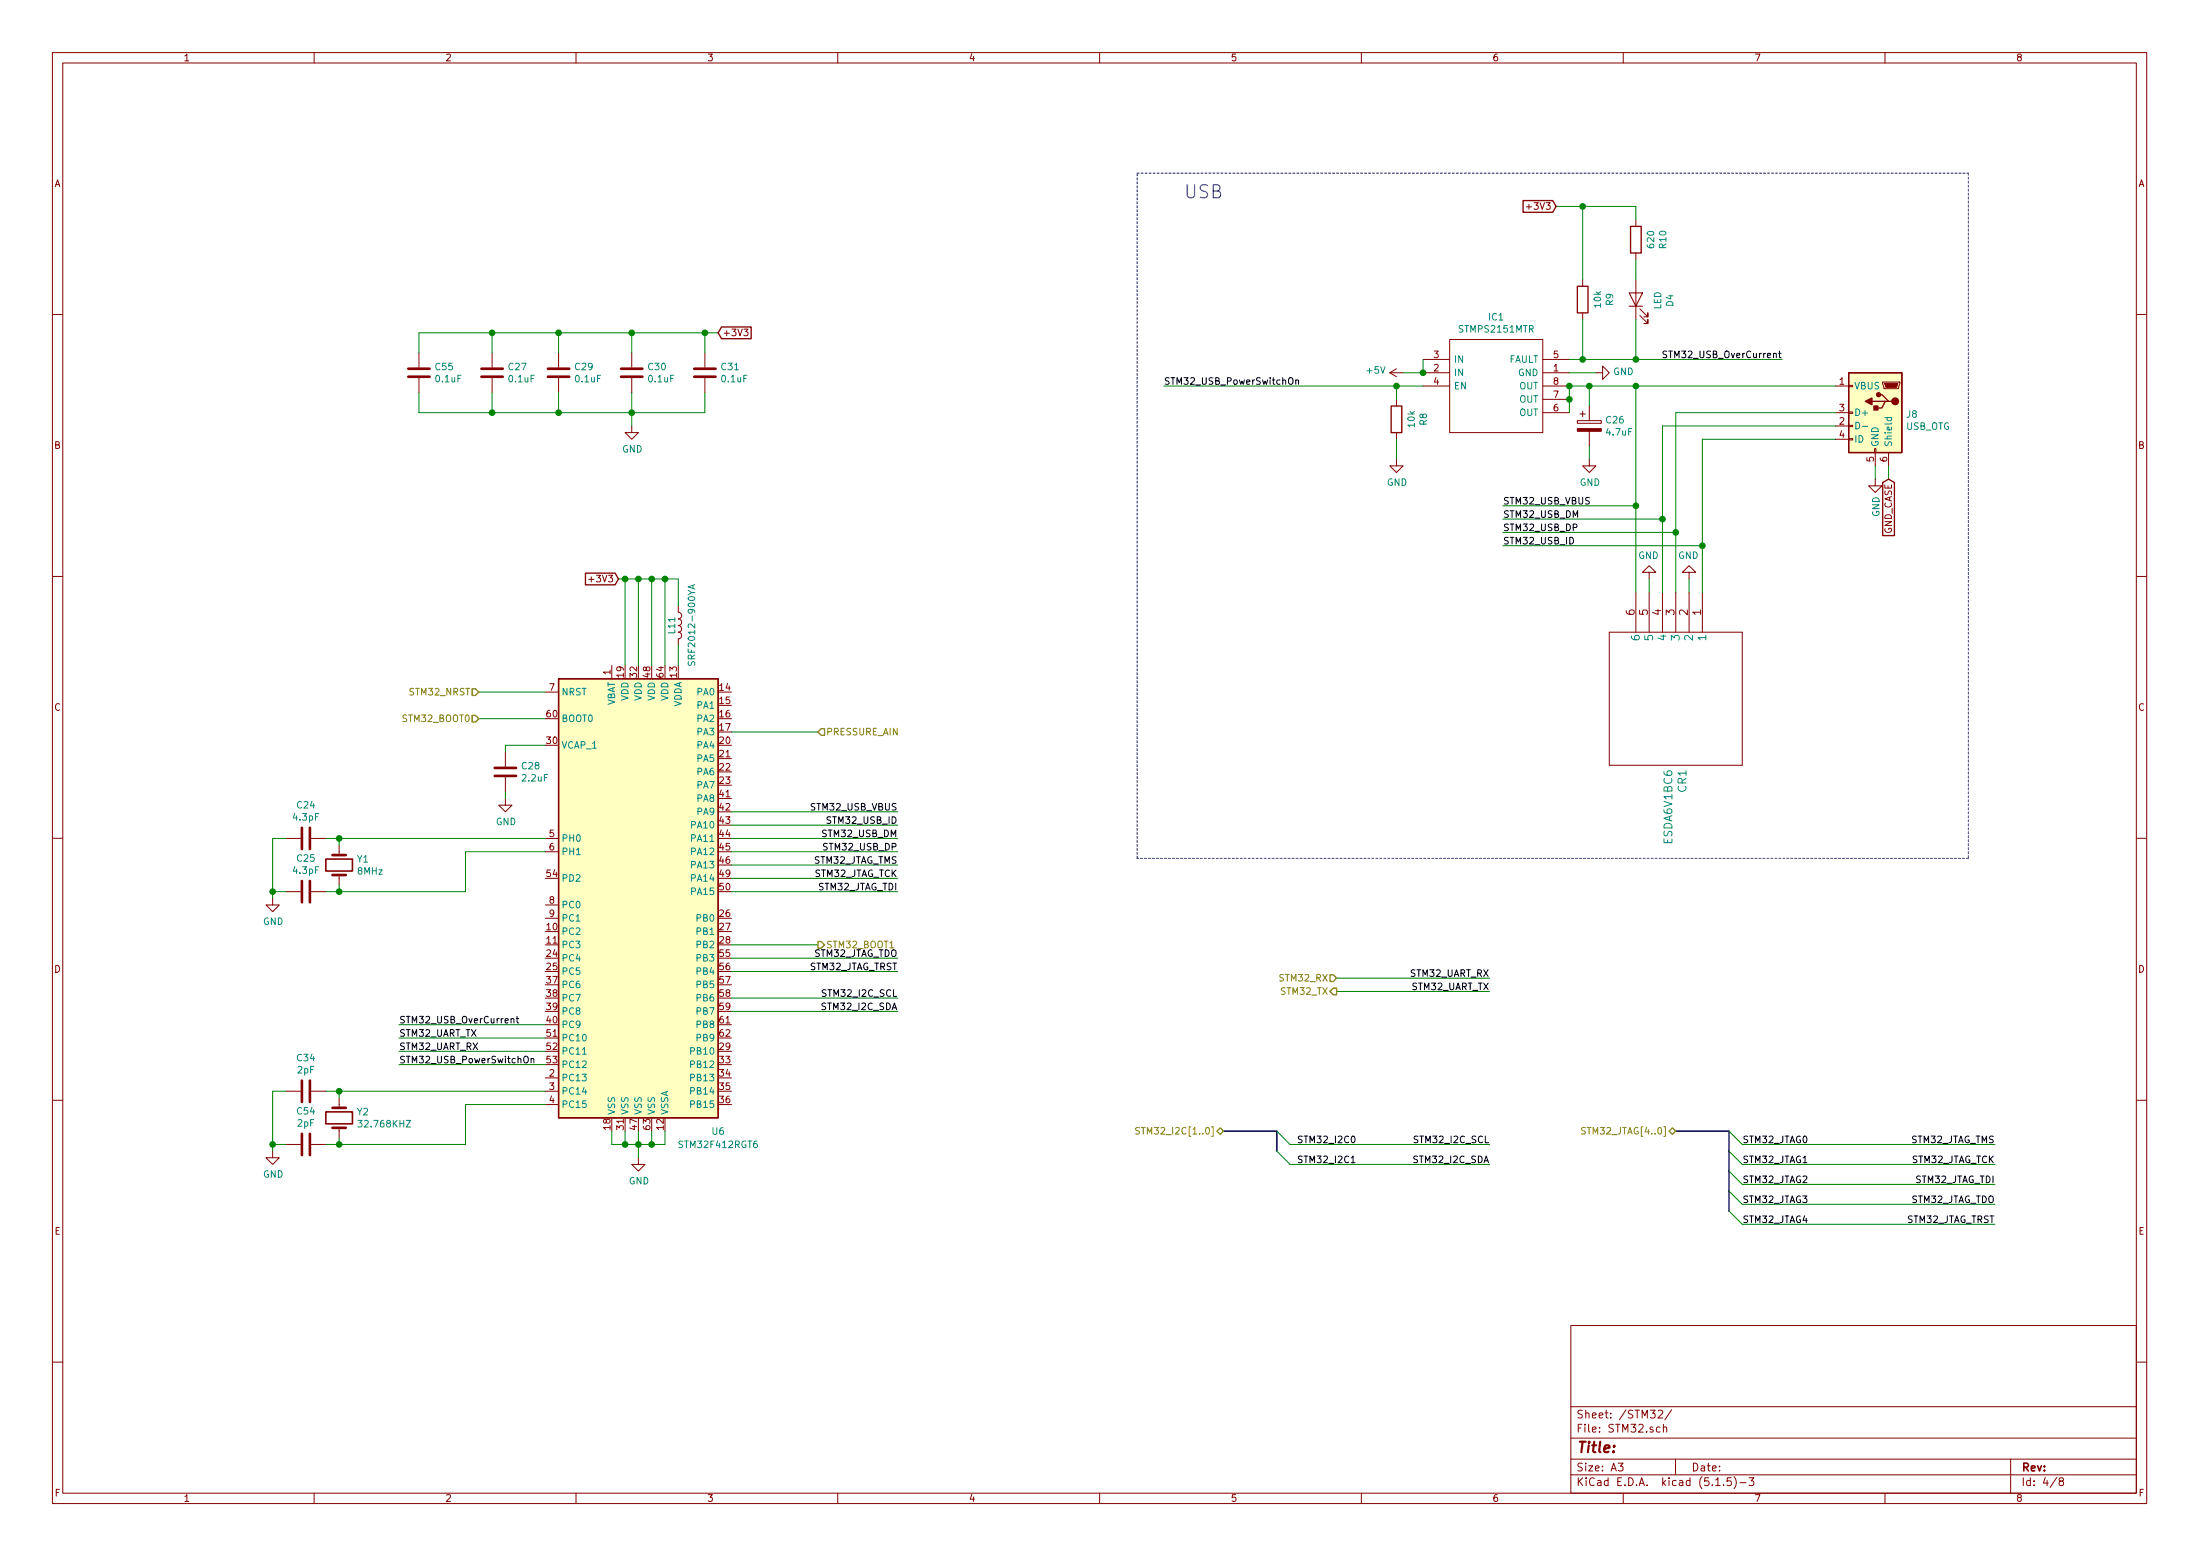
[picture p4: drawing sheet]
EESchema Schematic File Version 4
EELAYER 30 0
EELAYER END
$Descr A3 16535 11693
encoding utf-8
Sheet 4 8
Title ""
Date ""
Rev ""
Comp ""
Comment1 ""
Comment2 ""
Comment3 ""
Comment4 ""
$EndDescr
Text HLabel 9200 8500 0    50   BiDi ~ 0
STM32_I2C[1..0]
Wire Bus Line
	9200 8500 9600 8500
Text Label 11200 8600 2    50   ~ 0
STM32_I2C_SCL
Entry Wire Line
	9600 8500 9700 8600
Entry Wire Line
	9600 8650 9700 8750
Text Label 11200 8750 2    50   ~ 0
STM32_I2C_SDA
Wire Bus Line
	9600 8650 9600 8500
Text HLabel 12600 8500 0    50   BiDi ~ 0
STM32_JTAG[4..0]
Wire Bus Line
	12600 8500 13000 8500
Entry Wire Line
	13000 8500 13100 8600
Entry Wire Line
	13000 8650 13100 8750
Entry Wire Line
	13000 8800 13100 8900
Entry Wire Line
	13000 8950 13100 9050
Entry Wire Line
	13000 9100 13100 9200
$Comp
L power:GND #PWR0102
U 1 1
P 14100 3600
F 0 "#PWR0102" H 14100 3350 50  0001 C CNN
F 1 "GND" V 14105 3472 50  0000 R CNN
F 2 "" H 14100 3600 50  0001 C CNN
F 3 "" H 14100 3600 50  0001 C CNN
	1    14100 3600
	1    0    0    -1  
$EndComp
$Comp
L power:GND #PWR0108
U 1 1
P 12400 4350
F 0 "#PWR0108" H 12400 4100 50  0001 C CNN
F 1 "GND" H 12405 4177 50  0000 C CNN
F 2 "" H 12400 4350 50  0001 C CNN
F 3 "" H 12400 4350 50  0001 C CNN
	1    12400 4350
	-1   0    0    1   
$EndComp
$Comp
L power:GND #PWR0109
U 1 1
P 12000 2800
F 0 "#PWR0109" H 12000 2550 50  0001 C CNN
F 1 "GND" V 12005 2672 50  0000 R CNN
F 2 "" H 12000 2800 50  0001 C CNN
F 3 "" H 12000 2800 50  0001 C CNN
	1    12000 2800
	0    -1   -1   0   
$EndComp
Wire Wire Line
	12000 2800 11800 2800
Wire Wire Line
	10550 2800 10700 2800
$Comp
L Device:R R?
U 1 1
P 10500 3150
AR Path="/5E9DAA0B/5ED8EAF5" Ref="R?"  Part="1" 
AR Path="/5EA31305/5ED8EAF5" Ref="R8"  Part="1" 
F 0 "R8" V 10293 3150 50  0000 C CNN
F 1 "10k" V 10384 3150 50  0000 C CNN
F 2 "Resistor_SMD:R_0603_1608Metric" V 10430 3150 50  0001 C CNN
F 3 "~" H 10500 3150 50  0001 C CNN
	1    10500 3150
	-1   0    0    1   
$EndComp
Wire Wire Line
	10500 3000 10500 2900
Wire Wire Line
	10500 2900 10700 2900
$Comp
L power:GND #PWR0110
U 1 1
P 10500 3450
F 0 "#PWR0110" H 10500 3200 50  0001 C CNN
F 1 "GND" H 10505 3277 50  0000 C CNN
F 2 "" H 10500 3450 50  0001 C CNN
F 3 "" H 10500 3450 50  0001 C CNN
	1    10500 3450
	1    0    0    -1  
$EndComp
Wire Wire Line
	10500 3450 10500 3300
Text Label 8750 2900 0    50   ~ 0
STM32_USB_PowerSwitchOn
Wire Wire Line
	8750 2900 10500 2900
Connection ~ 10500 2900
$Comp
L Device:R R?
U 1 1
P 11900 2250
AR Path="/5E9DAA0B/5EDBEF92" Ref="R?"  Part="1" 
AR Path="/5EA31305/5EDBEF92" Ref="R9"  Part="1" 
F 0 "R9" V 11693 2250 50  0000 C CNN
F 1 "10k" V 11784 2250 50  0000 C CNN
F 2 "Resistor_SMD:R_0603_1608Metric" V 11830 2250 50  0001 C CNN
F 3 "~" H 11900 2250 50  0001 C CNN
	1    11900 2250
	-1   0    0    1   
$EndComp
$Comp
L Device:LED D4
U 1 1
P 12300 2250
F 0 "D4" H 12293 1995 50  0000 C CNN
F 1 "LED" H 12293 2086 50  0000 C CNN
F 2 "LED_SMD:LED_0603_1608Metric" H 12300 2250 50  0001 C CNN
F 3 "~" H 12300 2250 50  0001 C CNN
	1    12300 2250
	0    -1   -1   0   
$EndComp
$Comp
L Device:R R?
U 1 1
P 12300 1800
AR Path="/5E9DAA0B/5EDD8081" Ref="R?"  Part="1" 
AR Path="/5EA31305/5EDD8081" Ref="R10"  Part="1" 
F 0 "R10" V 12093 1800 50  0000 C CNN
F 1 "620" V 12184 1800 50  0000 C CNN
F 2 "Resistor_SMD:R_0603_1608Metric" V 12230 1800 50  0001 C CNN
F 3 "~" H 12300 1800 50  0001 C CNN
	1    12300 1800
	-1   0    0    1   
$EndComp
Wire Wire Line
	12300 2100 12300 1950
Wire Wire Line
	11900 1550 12300 1550
Wire Wire Line
	12300 1550 12300 1650
Wire Wire Line
	11900 1550 11900 2100
Wire Wire Line
	11800 2700 11900 2700
Wire Wire Line
	11900 2400 11900 2700
Wire Wire Line
	11900 2700 12300 2700
Wire Wire Line
	12300 2700 12300 2400
Connection ~ 11900 2700
Text Label 13400 2700 2    50   ~ 0
STM32_USB_OverCurrent
Wire Wire Line
	13400 2700 12300 2700
Connection ~ 12300 2700
$Comp
L Device:CP C26
U 1 1
P 11950 3200
F 0 "C26" H 12068 3246 50  0000 L CNN
F 1 "4.7uF" H 12068 3155 50  0000 L CNN
F 2 "Capacitor_SMD:CP_Elec_4x3" H 11988 3050 50  0001 C CNN
F 3 "https://www.we-online.de/katalog/datasheet/865060240001.pdf" H 11950 3200 50  0001 C CNN
F 4 "732-8569-1-ND" H 11950 3200 50  0001 C CNN "Digikey"
	1    11950 3200
	1    0    0    -1  
$EndComp
$Comp
L power:GND #PWR0111
U 1 1
P 11950 3450
F 0 "#PWR0111" H 11950 3200 50  0001 C CNN
F 1 "GND" H 11955 3277 50  0000 C CNN
F 2 "" H 11950 3450 50  0001 C CNN
F 3 "" H 11950 3450 50  0001 C CNN
	1    11950 3450
	1    0    0    -1  
$EndComp
$Comp
L ESDA6V1BC6:ESDA6V1BC6 CR1
U 1 1
P 12800 4450
F 0 "CR1" H 14128 4303 60  0000 L CNN
F 1 "ESDA6V1BC6" H 14128 4197 60  0000 L CNN
F 2 "SMD:ESDA6V1BC6" H 13600 4790 60  0001 C CNN
F 3 "https://www.st.com/content/ccc/resource/technical/document/datasheet/21/07/21/e3/a8/df/42/a2/CD00001906.pdf/files/CD00001906.pdf/jcr:content/translations/en.CD00001906.pdf" H 14128 4144 60  0001 L CNN
F 4 "497-6635-1-ND" H 12800 4450 50  0001 C CNN "Digikey"
	1    12800 4450
	0    1    1    0   
$EndComp
Text Label 11300 3800 0    50   ~ 0
STM32_USB_VBUS
Text Label 11300 3900 0    50   ~ 0
STM32_USB_DM
Text Label 11300 4000 0    50   ~ 0
STM32_USB_DP
Text Label 11300 4100 0    50   ~ 0
STM32_USB_ID
Connection ~ 12300 2900
$Comp
L power:GND #PWR0112
U 1 1
P 12700 4350
F 0 "#PWR0112" H 12700 4100 50  0001 C CNN
F 1 "GND" H 12705 4177 50  0000 C CNN
F 2 "" H 12700 4350 50  0001 C CNN
F 3 "" H 12700 4350 50  0001 C CNN
	1    12700 4350
	-1   0    0    1   
$EndComp
Wire Wire Line
	12300 2900 12300 3800
Wire Wire Line
	12400 4450 12400 4350
Wire Wire Line
	12700 4450 12700 4350
Wire Wire Line
	11300 4100 12800 4100
Wire Wire Line
	12800 4100 12800 4450
Wire Wire Line
	11300 4000 12600 4000
Wire Wire Line
	12600 4000 12600 4450
Wire Wire Line
	11300 3900 12500 3900
Wire Wire Line
	12500 3900 12500 4450
Wire Wire Line
	11300 3800 12300 3800
Connection ~ 12300 3800
Wire Wire Line
	12300 3800 12300 4450
Text GLabel 14200 3600 3    50   Input ~ 0
GND_CASE
Wire Wire Line
	11200 7350 10050 7350
Text Label 11200 7350 2    50   ~ 0
STM32_UART_RX
Wire Wire Line
	11200 7450 10050 7450
Text Label 11200 7450 2    50   ~ 0
STM32_UART_TX
Text HLabel 10050 7450 0    50   Output ~ 0
STM32_TX
Text HLabel 10050 7350 0    50   Input ~ 0
STM32_RX
Connection ~ 4700 4350
Wire Wire Line
	4650 4350 4700 4350
Wire Wire Line
	5100 4850 5100 5000
Wire Wire Line
	5100 4550 5100 4350
Connection ~ 4800 4350
Wire Wire Line
	4700 4350 4800 4350
Wire Wire Line
	4700 5000 4700 4350
Wire Wire Line
	4800 4350 4900 4350
Wire Wire Line
	4800 5000 4800 4350
Connection ~ 4900 4350
Wire Wire Line
	4900 5000 4900 4350
Wire Wire Line
	5000 4350 5100 4350
Connection ~ 5000 4350
Wire Wire Line
	5000 4350 5000 5000
Wire Wire Line
	4900 4350 5000 4350
$Comp
L Device:L L?
U 1 1
P 5100 4700
AR Path="/5E9CBA65/5EC3FFB3" Ref="L?"  Part="1" 
AR Path="/5EA31305/5EC3FFB3" Ref="L11"  Part="1" 
F 0 "L11" V 5050 4700 50  0000 C CNN
F 1 "SRF2012-900YA" V 5200 4700 50  0000 C CNN
F 2 "Inductor_SMD:L_0603_1608Metric" H 5100 4700 50  0001 C CNN
F 3 "https://www.bourns.com/docs/Product-Datasheets/SRF2012A.pdf" H 5100 4700 50  0001 C CNN
F 4 "SRF2012-900YACT-ND" V 5100 4700 50  0001 C CNN "Digikey"
	1    5100 4700
	1    0    0    -1  
$EndComp
Wire Wire Line
	3500 8300 4100 8300
Wire Wire Line
	3500 8600 3500 8300
Wire Wire Line
	2550 8600 3500 8600
Connection ~ 2550 8600
Wire Wire Line
	2550 8550 2550 8600
Wire Wire Line
	2550 8200 4100 8200
Connection ~ 2550 8200
Wire Wire Line
	2550 8250 2550 8200
Wire Wire Line
	2450 8200 2550 8200
Wire Wire Line
	2450 8600 2550 8600
Connection ~ 2050 8600
Wire Wire Line
	2050 8650 2050 8600
$Comp
L power:GND #PWR0101
U 1 1
P 2050 8650
F 0 "#PWR0101" H 2050 8400 50  0001 C CNN
F 1 "GND" H 2055 8477 50  0000 C CNN
F 2 "" H 2050 8650 50  0001 C CNN
F 3 "" H 2050 8650 50  0001 C CNN
	1    2050 8650
	1    0    0    -1  
$EndComp
Wire Wire Line
	2050 8600 2150 8600
Wire Wire Line
	2050 8200 2050 8600
Wire Wire Line
	2150 8200 2050 8200
$Comp
L Device:C C54
U 1 1
P 2300 8600
F 0 "C54" V 2048 8600 50  0000 C CNN
F 1 "2pF" V 2139 8600 50  0000 C CNN
F 2 "Capacitor_SMD:C_0603_1608Metric" H 2338 8450 50  0001 C CNN
F 3 "~" H 2300 8600 50  0001 C CNN
	1    2300 8600
	0    1    1    0   
$EndComp
$Comp
L Device:C C34
U 1 1
P 2300 8200
F 0 "C34" V 2048 8200 50  0000 C CNN
F 1 "2pF" V 2139 8200 50  0000 C CNN
F 2 "Capacitor_SMD:C_0603_1608Metric" H 2338 8050 50  0001 C CNN
F 3 "~" H 2300 8200 50  0001 C CNN
	1    2300 8200
	0    1    1    0   
$EndComp
$Comp
L Device:Crystal Y2
U 1 1
P 2550 8400
F 0 "Y2" V 2504 8531 50  0000 L CNN
F 1 "32.768KHZ" V 2595 8531 50  0000 L CNN
F 2 "Crystal:Crystal_SMD_3215-2Pin_3.2x1.5mm" H 2550 8400 50  0001 C CNN
F 3 "https://www.microcrystal.com/fileadmin/Media/Products/32kHz/Datasheet/CM7V-T1A.pdf" H 2550 8400 50  0001 C CNN
F 4 "631-1010-1-ND" V 2550 8400 50  0001 C CNN "Digikey"
F 5 "CM7V-T1A-32.768KHZ-12.5PF-20PPM-TA-QC" V 2550 8400 50  0001 L CNN "Value2"
	1    2550 8400
	0    1    1    0   
$EndComp
Wire Wire Line
	2550 6700 3500 6700
Wire Wire Line
	3500 6400 4100 6400
Wire Wire Line
	3500 6700 3500 6400
Wire Wire Line
	3600 5200 4100 5200
Text HLabel 3600 5200 0    50   Input ~ 0
STM32_NRST
Text Label 6750 7600 2    50   ~ 0
STM32_I2C_SDA
Text Label 6750 7500 2    50   ~ 0
STM32_I2C_SCL
Connection ~ 2550 6700
Wire Wire Line
	2550 6650 2550 6700
Wire Wire Line
	2550 6300 4100 6300
Connection ~ 2550 6300
Wire Wire Line
	2550 6350 2550 6300
Wire Wire Line
	2450 6300 2550 6300
Wire Wire Line
	2450 6700 2550 6700
Connection ~ 2050 6700
Wire Wire Line
	2050 6750 2050 6700
$Comp
L power:GND #PWR030
U 1 1
P 2050 6750
F 0 "#PWR030" H 2050 6500 50  0001 C CNN
F 1 "GND" H 2055 6577 50  0000 C CNN
F 2 "" H 2050 6750 50  0001 C CNN
F 3 "" H 2050 6750 50  0001 C CNN
	1    2050 6750
	1    0    0    -1  
$EndComp
Wire Wire Line
	2050 6700 2150 6700
Wire Wire Line
	2050 6300 2050 6700
Wire Wire Line
	2150 6300 2050 6300
$Comp
L Device:C C25
U 1 1
P 2300 6700
F 0 "C25" V 2048 6700 50  0000 C CNN
F 1 "4.3pF" V 2139 6700 50  0000 C CNN
F 2 "Capacitor_SMD:C_0603_1608Metric" H 2338 6550 50  0001 C CNN
F 3 "~" H 2300 6700 50  0001 C CNN
	1    2300 6700
	0    1    1    0   
$EndComp
$Comp
L Device:C C24
U 1 1
P 2300 6300
F 0 "C24" V 2048 6300 50  0000 C CNN
F 1 "4.3pF" V 2139 6300 50  0000 C CNN
F 2 "Capacitor_SMD:C_0603_1608Metric" H 2338 6150 50  0001 C CNN
F 3 "~" H 2300 6300 50  0001 C CNN
	1    2300 6300
	0    1    1    0   
$EndComp
$Comp
L Device:Crystal Y1
U 1 1
P 2550 6500
F 0 "Y1" V 2504 6631 50  0000 L CNN
F 1 "8MHz" V 2595 6631 50  0000 L CNN
F 2 "Crystal:Crystal_SMD_HC49-SD" H 2550 6500 50  0001 C CNN
F 3 "https://www.foxonline.com/wp-content/uploads/pdfs/C4SD.pdf" H 2550 6500 50  0001 C CNN
F 4 "631-1010-1-ND" V 2550 6500 50  0001 C CNN "Digikey"
F 5 "FC4SDCBMF8.0-T1" V 2550 6500 50  0001 C CNN "Value2"
	1    2550 6500
	0    1    1    0   
$EndComp
Text HLabel 6150 5500 2    50   Input ~ 0
PRESSURE_AIN
Wire Wire Line
	3800 5600 4100 5600
Connection ~ 4700 8600
Wire Wire Line
	4600 8600 4700 8600
Wire Wire Line
	4600 8500 4600 8600
Text Label 6750 7300 2    50   ~ 0
STM32_JTAG_TRST
Text Label 6750 7200 2    50   ~ 0
STM32_JTAG_TDO
Text Label 6750 6700 2    50   ~ 0
STM32_JTAG_TDI
Text Label 6750 6600 2    50   ~ 0
STM32_JTAG_TCK
Text Label 6750 6500 2    50   ~ 0
STM32_JTAG_TMS
Wire Wire Line
	3800 6000 3800 5950
$Comp
L power:GND #PWR031
U 1 1
P 3800 6000
F 0 "#PWR031" H 3800 5750 50  0001 C CNN
F 1 "GND" H 3805 5827 50  0000 C CNN
F 2 "" H 3800 6000 50  0001 C CNN
F 3 "" H 3800 6000 50  0001 C CNN
	1    3800 6000
	1    0    0    -1  
$EndComp
Wire Wire Line
	3800 5650 3800 5600
$Comp
L Device:C C28
U 1 1
P 3800 5800
F 0 "C28" H 3915 5846 50  0000 L CNN
F 1 "2.2uF" H 3915 5755 50  0000 L CNN
F 2 "Capacitor_SMD:C_0603_1608Metric" H 3838 5650 50  0001 C CNN
F 3 "~" H 3800 5800 50  0001 C CNN
	1    3800 5800
	1    0    0    -1  
$EndComp
$Comp
L MCU_ST_STM32F4:STM32F412RGTx U6
U 1 1
P 4800 6700
F 0 "U6" H 5400 4900 50  0000 C CNN
F 1 "STM32F412RGT6" H 5400 4800 50  0000 C CNN
F 2 "Package_QFP:LQFP-64_10x10mm_P0.5mm" H 4200 5000 50  0001 R CNN
F 3 "http://www.st.com/st-web-ui/static/active/en/resource/technical/document/datasheet/DM00213872.pdf" H 4800 6700 50  0001 C CNN
F 4 "497-16764-ND" H 4800 6700 50  0001 C CNN "Digikey"
	1    4800 6700
	1    0    0    -1  
$EndComp
Text Label 3000 7800 0    50   ~ 0
STM32_UART_TX
Text Label 3000 7900 0    50   ~ 0
STM32_UART_RX
Connection ~ 4900 8600
Wire Wire Line
	5000 8600 5000 8500
Wire Wire Line
	4900 8600 5000 8600
Wire Wire Line
	4800 8700 4800 8600
Wire Wire Line
	4800 8600 4900 8600
Connection ~ 4800 8600
Wire Wire Line
	4800 8500 4800 8600
Wire Wire Line
	4900 8600 4900 8500
Wire Wire Line
	4700 8600 4800 8600
Wire Wire Line
	4700 8500 4700 8600
$Comp
L power:GND #PWR032
U 1 1
P 4800 8700
F 0 "#PWR032" H 4800 8450 50  0001 C CNN
F 1 "GND" H 4805 8527 50  0000 C CNN
F 2 "" H 4800 8700 50  0001 C CNN
F 3 "" H 4800 8700 50  0001 C CNN
	1    4800 8700
	1    0    0    -1  
$EndComp
Text GLabel 4650 4350 0    50   Input ~ 0
+3V3
Connection ~ 3700 2500
Wire Wire Line
	3700 2500 3150 2500
Connection ~ 3700 3100
Wire Wire Line
	3150 3100 3700 3100
$Comp
L Device:C C55
U 1 1
P 3150 2800
F 0 "C55" H 3265 2846 50  0000 L CNN
F 1 "0.1uF" H 3265 2755 50  0000 L CNN
F 2 "Capacitor_SMD:C_0603_1608Metric" H 3188 2650 50  0001 C CNN
F 3 "~" H 3150 2800 50  0001 C CNN
	1    3150 2800
	1    0    0    -1  
$EndComp
Wire Wire Line
	3150 2650 3150 2500
Wire Wire Line
	3150 3100 3150 2950
$Comp
L Device:C C29
U 1 1
P 4200 2800
F 0 "C29" H 4315 2846 50  0000 L CNN
F 1 "0.1uF" H 4315 2755 50  0000 L CNN
F 2 "Capacitor_SMD:C_0603_1608Metric" H 4238 2650 50  0001 C CNN
F 3 "~" H 4200 2800 50  0001 C CNN
	1    4200 2800
	1    0    0    -1  
$EndComp
$Comp
L Device:C C30
U 1 1
P 4750 2800
F 0 "C30" H 4865 2846 50  0000 L CNN
F 1 "0.1uF" H 4865 2755 50  0000 L CNN
F 2 "Capacitor_SMD:C_0603_1608Metric" H 4788 2650 50  0001 C CNN
F 3 "~" H 4750 2800 50  0001 C CNN
	1    4750 2800
	1    0    0    -1  
$EndComp
$Comp
L Device:C C31
U 1 1
P 5300 2800
F 0 "C31" H 5415 2846 50  0000 L CNN
F 1 "0.1uF" H 5415 2755 50  0000 L CNN
F 2 "Capacitor_SMD:C_0603_1608Metric" H 5338 2650 50  0001 C CNN
F 3 "~" H 5300 2800 50  0001 C CNN
	1    5300 2800
	1    0    0    -1  
$EndComp
Wire Wire Line
	4200 2950 4200 3100
Wire Wire Line
	4200 3100 4750 3100
Wire Wire Line
	5300 3100 5300 2950
Wire Wire Line
	4750 2950 4750 3100
Connection ~ 4750 3100
Wire Wire Line
	4750 3100 5300 3100
$Comp
L power:GND #PWR033
U 1 1
P 4750 3200
F 0 "#PWR033" H 4750 2950 50  0001 C CNN
F 1 "GND" H 4755 3027 50  0000 C CNN
F 2 "" H 4750 3200 50  0001 C CNN
F 3 "" H 4750 3200 50  0001 C CNN
	1    4750 3200
	1    0    0    -1  
$EndComp
Wire Wire Line
	4750 3200 4750 3100
Wire Wire Line
	4200 2650 4200 2500
Wire Wire Line
	4200 2500 4750 2500
Wire Wire Line
	5300 2500 5300 2650
Wire Wire Line
	4750 2650 4750 2500
Connection ~ 4750 2500
Wire Wire Line
	4750 2500 5300 2500
Text GLabel 5400 2500 2    50   Input ~ 0
+3V3
Wire Wire Line
	5400 2500 5300 2500
Connection ~ 5300 2500
$Comp
L Device:C C27
U 1 1
P 3700 2800
F 0 "C27" H 3815 2846 50  0000 L CNN
F 1 "0.1uF" H 3815 2755 50  0000 L CNN
F 2 "Capacitor_SMD:C_0603_1608Metric" H 3738 2650 50  0001 C CNN
F 3 "~" H 3700 2800 50  0001 C CNN
	1    3700 2800
	1    0    0    -1  
$EndComp
Wire Wire Line
	3700 2650 3700 2500
Wire Wire Line
	3700 2500 4200 2500
Connection ~ 4200 2500
Wire Wire Line
	4200 3100 3700 3100
Wire Wire Line
	3700 3100 3700 2950
Connection ~ 4200 3100
Text Label 6750 6100 2    50   ~ 0
STM32_USB_VBUS
Text Label 6750 6300 2    50   ~ 0
STM32_USB_DM
Text Label 6750 6400 2    50   ~ 0
STM32_USB_DP
Text Label 6750 6200 2    50   ~ 0
STM32_USB_ID
Text Label 3000 7700 0    50   ~ 0
STM32_USB_OverCurrent
Text GLabel 11700 1550 0    50   Input ~ 0
+3V3
Wire Wire Line
	11700 1550 11900 1550
Connection ~ 11900 1550
Wire Wire Line
	5500 6100 6750 6100
Wire Wire Line
	5500 6200 6750 6200
Wire Wire Line
	5500 6300 6750 6300
Wire Wire Line
	5500 6400 6750 6400
Wire Wire Line
	5500 6600 6750 6600
Wire Wire Line
	5500 6700 6750 6700
Wire Wire Line
	5500 7200 6750 7200
Wire Wire Line
	5500 7300 6750 7300
Wire Wire Line
	5500 7500 6750 7500
Wire Wire Line
	5500 7600 6750 7600
Wire Notes Line
	8550 1300 14800 1300
Wire Notes Line
	14800 1300 14800 6450
Text Notes 8900 1500 0    98   ~ 0
USB
Wire Wire Line
	3000 7900 4100 7900
Wire Wire Line
	3000 7800 4100 7800
Wire Wire Line
	5500 5500 6150 5500
$Comp
L power:+5V #PWR0113
U 1 1
P 10550 2800
F 0 "#PWR0113" H 10550 2650 50  0001 C CNN
F 1 "+5V" V 10565 2928 50  0000 L CNN
F 2 "" H 10550 2800 50  0001 C CNN
F 3 "" H 10550 2800 50  0001 C CNN
	1    10550 2800
	0    -1   -1   0   
$EndComp
Wire Wire Line
	3000 7700 4100 7700
Wire Wire Line
	9700 8600 11200 8600
Wire Wire Line
	9700 8750 11200 8750
Text Label 9750 8600 0    50   ~ 0
STM32_I2C0
Text Label 9750 8750 0    50   ~ 0
STM32_I2C1
Text Label 13100 8600 0    50   ~ 0
STM32_JTAG0
Text Label 13100 8900 0    50   ~ 0
STM32_JTAG2
Text Label 13100 9050 0    50   ~ 0
STM32_JTAG3
Text Label 13100 9200 0    50   ~ 0
STM32_JTAG4
Text Label 13100 8750 0    50   ~ 0
STM32_JTAG1
Text Label 15000 8600 2    50   ~ 0
STM32_JTAG_TMS
Text Label 15000 8750 2    50   ~ 0
STM32_JTAG_TCK
Text Label 15000 8900 2    50   ~ 0
STM32_JTAG_TDI
Text Label 15000 9050 2    50   ~ 0
STM32_JTAG_TDO
Text Label 15000 9200 2    50   ~ 0
STM32_JTAG_TRST
Wire Wire Line
	13100 8600 15000 8600
Wire Wire Line
	15000 8750 13100 8750
Wire Wire Line
	13100 8900 15000 8900
Wire Wire Line
	15000 9050 13100 9050
Wire Wire Line
	13100 9200 15000 9200
Wire Wire Line
	6750 6500 5500 6500
Wire Notes Line
	8550 6450 8550 1300
Wire Notes Line
	14800 6450 8550 6450
Text Label 3000 8000 0    50   ~ 0
STM32_USB_PowerSwitchOn
Wire Wire Line
	3000 8000 4100 8000
$Comp
L BarrelConnector:USB_OTG J8
U 1 1
P 14100 3100
AR Path="/5EA31305/5EF53BAF" Ref="J8"  Part="1" 
AR Path="/5E9CBA65/5EF53BAF" Ref="J8"  Part="1" 
F 0 "J8" H 13870 3089 50  0000 R CNN
F 1 "USB_OTG" H 13870 2998 50  0000 R CNN
F 2 "SMD:USB_Micro-AB_Molex_47590-0001" H 14250 3050 50  0001 C CNN
F 3 "https://www.molex.com/pdm_docs/sd/475900001_sd.pdf" H 14250 3050 50  0001 C CNN
F 4 "WM17144CT-ND" H 14100 3100 50  0001 C CNN "Digikey"
	1    14100 3100
	-1   0    0    -1  
$EndComp
Wire Wire Line
	12300 2900 13800 2900
Wire Wire Line
	14100 3600 14100 3500
Wire Wire Line
	14200 3600 14200 3500
Wire Wire Line
	12500 3900 12500 3200
Wire Wire Line
	12500 3200 13800 3200
Connection ~ 12500 3900
Wire Wire Line
	12600 4000 12600 3100
Wire Wire Line
	12600 3100 13800 3100
Connection ~ 12600 4000
Wire Wire Line
	12800 4100 12800 3300
Wire Wire Line
	12800 3300 13800 3300
Connection ~ 12800 4100
$Comp
L STMPS2151MTR:STMPS2151MTR IC1
U 1 1
P 11800 2900
F 0 "IC1" H 12350 2385 50  0000 C CNN
F 1 "STMPS2151MTR" H 12350 2476 50  0000 C CNN
F 2 "SMD:SOIC127P600X175-8N" H 12750 3000 50  0001 L CNN
F 3 "http://docs-emea.rs-online.com/webdocs/140d/0900766b8140da90.pdf" H 12750 2900 50  0001 L CNN
F 4 "STMICROELECTRONICS - STMPS2151MTR" H 12750 2800 50  0001 L CNN "Description"
F 5 "STMicroelectronics" H 12750 2600 50  0001 L CNN "Manufacturer_Name"
F 6 "STMPS2151MTR" H 12750 2500 50  0001 L CNN "Manufacturer_Part_Number"
	1    11800 2900
	-1   0    0    1   
$EndComp
Wire Wire Line
	11800 2900 11950 2900
Wire Wire Line
	11950 3050 11950 2900
Connection ~ 11950 2900
Wire Wire Line
	11950 2900 12300 2900
Wire Wire Line
	11950 3450 11950 3350
Wire Wire Line
	11800 3000 11800 2900
Connection ~ 11800 2900
Wire Wire Line
	11800 3100 11800 3000
Connection ~ 11800 3000
Wire Wire Line
	10700 2700 10700 2800
Wire Bus Line
	13000 8500 13000 9100
Connection ~ 10700 2800
$EndSCHEMATC
